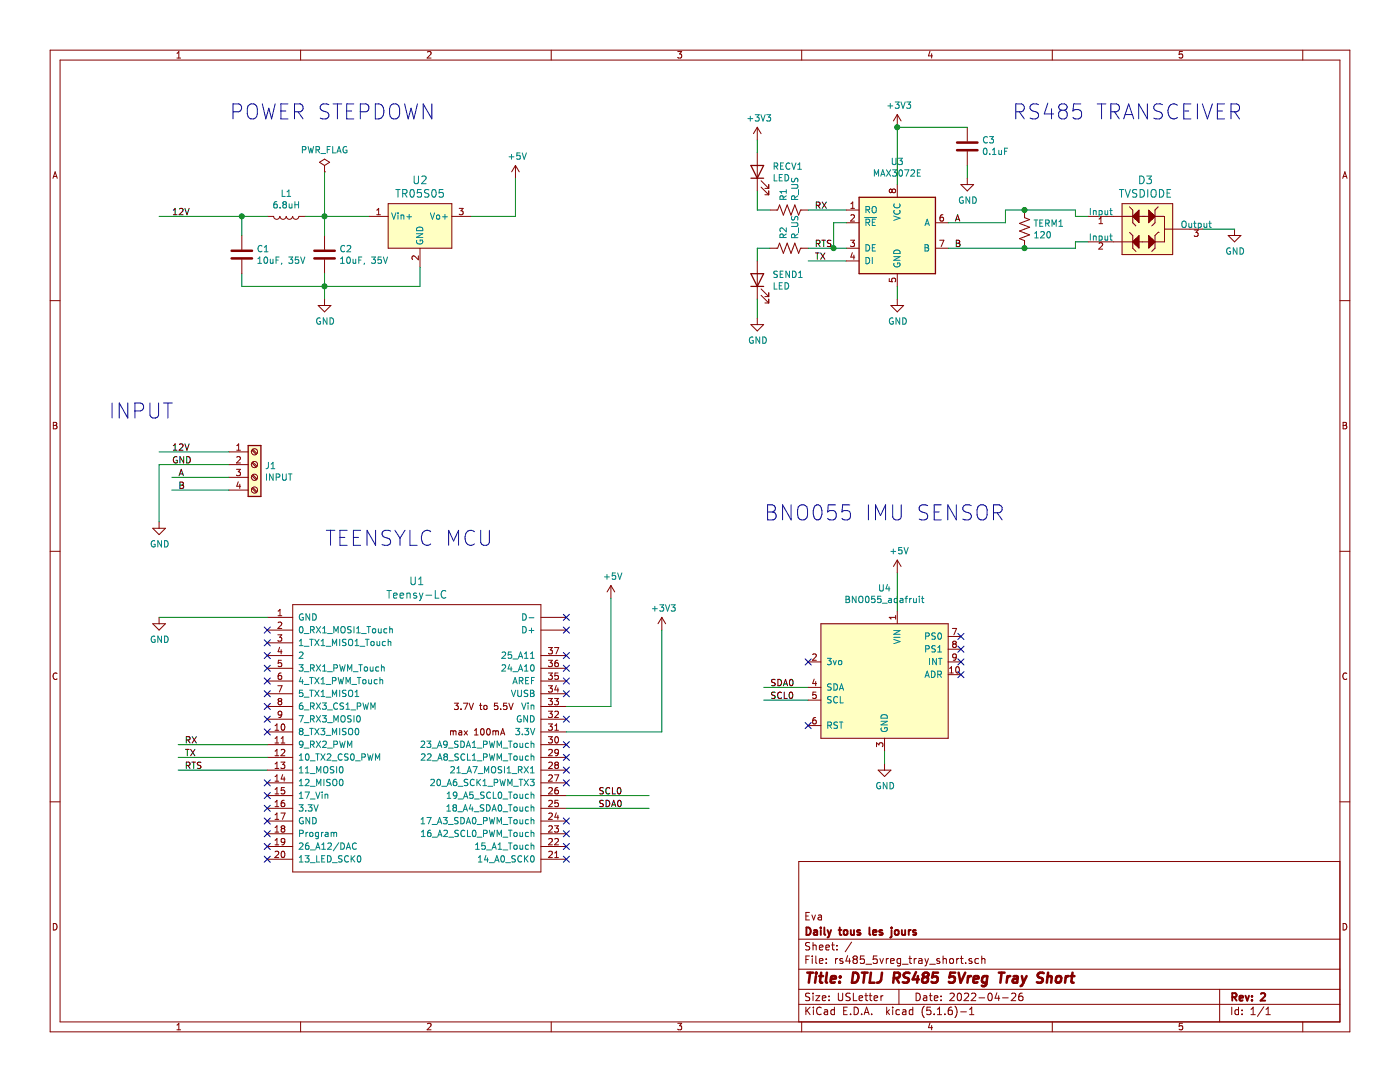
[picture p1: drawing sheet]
EESchema Schematic File Version 4
EELAYER 30 0
EELAYER END
$Descr USLetter 11000 8500
encoding utf-8
Sheet 1 1
Title "DTLJ RS485 5Vreg Tray Short"
Date "2022-04-26"
Rev "2"
Comp "Daily tous les jours"
Comment1 "Eva"
Comment2 ""
Comment3 ""
Comment4 ""
$EndDescr
$Comp
L dk_DC-DC-Converters:V7805-500 U2
U 1 1
P 3300 1800
F 0 "U2" H 3300 2187 60  0000 C CNN
F 1 "TR05S05" H 3300 2081 60  0000 C CNN
F 2 "digikey-footprints:3-SIP_Module_V7805-500" H 3500 2000 60  0001 L CNN
F 3 "https://www.cui.com/product/resource/digikeypdf/v78-500.pdf" H 3500 2100 60  0001 L CNN
F 4 "102-1709-ND" H 3500 2200 60  0001 L CNN "Digi-Key_PN"
F 5 "V7805-500" H 3500 2300 60  0001 L CNN "MPN"
F 6 "Power Supplies - Board Mount" H 3500 2400 60  0001 L CNN "Category"
F 7 "DC DC Converters" H 3500 2500 60  0001 L CNN "Family"
F 8 "https://www.cui.com/product/resource/digikeypdf/v78-500.pdf" H 3500 2600 60  0001 L CNN "DK_Datasheet_Link"
F 9 "/product-detail/en/cui-inc/V7805-500/102-1709-ND/1828602" H 3500 2700 60  0001 L CNN "DK_Detail_Page"
F 10 "DC DC CONVERTER 5V 2.5W" H 3500 2800 60  0001 L CNN "Description"
F 11 "CUI Inc." H 3500 2900 60  0001 L CNN "Manufacturer"
F 12 "Active" H 3500 3000 60  0001 L CNN "Status"
	1    3300 1800
	1    0    0    -1  
$EndComp
$Comp
L Device:C C1
U 1 1
P 1900 2000
F 0 "C1" H 2015 2046 50  0000 L CNN
F 1 "10uF, 35V" H 2015 1955 50  0000 L CNN
F 2 "Capacitor_SMD:C_1206_3216Metric" H 1938 1850 50  0001 C CNN
F 3 "~" H 1900 2000 50  0001 C CNN
	1    1900 2000
	1    0    0    -1  
$EndComp
$Comp
L Device:C C2
U 1 1
P 2550 2000
F 0 "C2" H 2665 2046 50  0000 L CNN
F 1 "10uF, 35V" H 2665 1955 50  0000 L CNN
F 2 "Capacitor_SMD:C_1206_3216Metric" H 2588 1850 50  0001 C CNN
F 3 "~" H 2550 2000 50  0001 C CNN
	1    2550 2000
	1    0    0    -1  
$EndComp
$Comp
L Device:L L1
U 1 1
P 2250 1700
F 0 "L1" V 2069 1700 50  0000 C CNN
F 1 "6.8uH" V 2160 1700 50  0000 C CNN
F 2 "Inductor_SMD:L_1206_3216Metric" H 2250 1700 50  0001 C CNN
F 3 "~" H 2250 1700 50  0001 C CNN
	1    2250 1700
	0    1    1    0   
$EndComp
$Comp
L Interface_UART:MAX3072E U3
U 1 1
P 7050 1850
F 0 "U3" H 7050 2431 50  0000 C CNN
F 1 "MAX3072E" H 7050 2340 50  0000 C CNN
F 2 "Package_SO:SOIC-8_3.9x4.9mm_P1.27mm" H 8100 1500 50  0001 C CIN
F 3 "https://datasheets.maximintegrated.com/en/ds/MAX3070E-MAX3079E.pdf" H 7050 1850 50  0001 C CNN
	1    7050 1850
	1    0    0    -1  
$EndComp
$Comp
L Device:C C3
U 1 1
P 7600 1150
F 0 "C3" H 7485 1104 50  0000 R CNN
F 1 "0.1uF" H 7485 1195 50  0000 R CNN
F 2 "Capacitor_SMD:C_1206_3216Metric" H 7638 1000 50  0001 C CNN
F 3 "~" H 7600 1150 50  0001 C CNN
	1    7600 1150
	-1   0    0    1   
$EndComp
$Comp
L Device:LED RECV1
U 1 1
P 5950 1350
F 0 "RECV1" V 5989 1232 50  0000 R CNN
F 1 "LED" V 5898 1232 50  0000 R CNN
F 2 "LED_SMD:LED_1206_3216Metric" H 5950 1350 50  0001 C CNN
F 3 "~" H 5950 1350 50  0001 C CNN
	1    5950 1350
	0    -1   -1   0   
$EndComp
$Comp
L Device:LED SEND1
U 1 1
P 5950 2200
F 0 "SEND1" V 5989 2082 50  0000 R CNN
F 1 "LED" V 5898 2082 50  0000 R CNN
F 2 "LED_SMD:LED_1206_3216Metric" H 5950 2200 50  0001 C CNN
F 3 "~" H 5950 2200 50  0001 C CNN
	1    5950 2200
	0    -1   -1   0   
$EndComp
$Comp
L Device:R_US R1
U 1 1
P 6200 1650
F 0 "R1" H 6268 1696 50  0000 L CNN
F 1 "R_US" H 6268 1605 50  0000 L CNN
F 2 "Resistor_SMD:R_1206_3216Metric" V 6240 1640 50  0001 C CNN
F 3 "~" H 6200 1650 50  0001 C CNN
	1    6200 1650
	0    -1   -1   0   
$EndComp
$Comp
L Device:R_US R2
U 1 1
P 6200 1950
F 0 "R2" H 6268 1996 50  0000 L CNN
F 1 "R_US" H 6268 1905 50  0000 L CNN
F 2 "Resistor_SMD:R_1206_3216Metric" V 6240 1940 50  0001 C CNN
F 3 "~" H 6200 1950 50  0001 C CNN
	1    6200 1950
	0    -1   -1   0   
$EndComp
$Comp
L teensy:Teensy-LC U1
U 1 1
P 3250 5800
F 0 "U1" H 3275 7037 60  0000 C CNN
F 1 "Teensy-LC" H 3275 6931 60  0000 C CNN
F 2 "teensy_footprints:Teensy_LC_sidesonly" H 3250 5250 60  0001 C CNN
F 3 "" H 3250 5250 60  0000 C CNN
	1    3250 5800
	1    0    0    -1  
$EndComp
$Comp
L dk_TVS-Diodes:CDSOT23-SM712 D3
U 1 1
P 9050 1800
F 0 "D3" H 9000 2187 60  0000 C CNN
F 1 "TVSDIODE" H 9000 2081 60  0000 C CNN
F 2 "digikey-footprints:SOT-23-3" H 9250 2000 60  0001 L CNN
F 3 "https://www.bourns.com/docs/Product-Datasheets/CDSOT23-SM712.pdf" H 9250 2100 60  0001 L CNN
F 4 "CDSOT23-SM712CT-ND" H 9250 2200 60  0001 L CNN "Digi-Key_PN"
F 5 "CDSOT23-SM712" H 9250 2300 60  0001 L CNN "MPN"
F 6 "Circuit Protection" H 9250 2400 60  0001 L CNN "Category"
F 7 "TVS - Diodes" H 9250 2500 60  0001 L CNN "Family"
F 8 "https://www.bourns.com/docs/Product-Datasheets/CDSOT23-SM712.pdf" H 9250 2600 60  0001 L CNN "DK_Datasheet_Link"
F 9 "/product-detail/en/bourns-inc/CDSOT23-SM712/CDSOT23-SM712CT-ND/1630607" H 9250 2700 60  0001 L CNN "DK_Detail_Page"
F 10 "TVS DIODE 7V/12V 14V/26V SOT23-3" H 9250 2800 60  0001 L CNN "Description"
F 11 "Bourns Inc." H 9250 2900 60  0001 L CNN "Manufacturer"
F 12 "Active" H 9250 3000 60  0001 L CNN "Status"
	1    9050 1800
	1    0    0    -1  
$EndComp
$Comp
L Device:R_US TERM1
U 1 1
P 8050 1800
F 0 "TERM1" H 8118 1846 50  0000 L CNN
F 1 "120" H 8118 1755 50  0000 L CNN
F 2 "Resistor_SMD:R_1206_3216Metric" V 8090 1790 50  0001 C CNN
F 3 "~" H 8050 1800 50  0001 C CNN
	1    8050 1800
	1    0    0    -1  
$EndComp
$Comp
L Connector:Screw_Terminal_01x04 J1
U 1 1
P 2000 3650
F 0 "J1" H 2080 3642 50  0000 L CNN
F 1 "INPUT" H 2080 3551 50  0000 L CNN
F 2 "TerminalBlock:TerminalBlock_bornier-4_P5.08mm" H 2000 3650 50  0001 C CNN
F 3 "~" H 2000 3650 50  0001 C CNN
	1    2000 3650
	1    0    0    -1  
$EndComp
Wire Wire Line
	1800 3550 1250 3550
Wire Wire Line
	1800 3650 1250 3650
Text Label 1350 3550 0    50   ~ 0
12V
Text Label 1350 3650 0    50   ~ 0
GND
$Comp
L power:GND #PWR01
U 1 1
P 1250 4100
F 0 "#PWR01" H 1250 3850 50  0001 C CNN
F 1 "GND" H 1255 3927 50  0000 C CNN
F 2 "" H 1250 4100 50  0001 C CNN
F 3 "" H 1250 4100 50  0001 C CNN
	1    1250 4100
	1    0    0    -1  
$EndComp
Wire Wire Line
	1250 3650 1250 4100
Wire Wire Line
	1800 3750 1350 3750
Wire Wire Line
	1800 3850 1350 3850
Text Label 1400 3850 0    50   ~ 0
B
Text Label 1400 3750 0    50   ~ 0
A
Wire Wire Line
	1900 1850 1900 1700
Wire Wire Line
	1900 1700 2100 1700
Wire Wire Line
	2400 1700 2550 1700
Wire Wire Line
	2550 1850 2550 1700
Wire Wire Line
	1900 2150 1900 2250
Wire Wire Line
	1900 2250 2550 2250
Wire Wire Line
	2550 2250 2550 2150
Wire Wire Line
	2550 2250 3300 2250
Wire Wire Line
	3300 2250 3300 2100
Connection ~ 2550 2250
Wire Wire Line
	1900 1700 1250 1700
Connection ~ 1900 1700
$Comp
L power:GND #PWR03
U 1 1
P 2550 2350
F 0 "#PWR03" H 2550 2100 50  0001 C CNN
F 1 "GND" H 2555 2177 50  0000 C CNN
F 2 "" H 2550 2350 50  0001 C CNN
F 3 "" H 2550 2350 50  0001 C CNN
	1    2550 2350
	1    0    0    -1  
$EndComp
Wire Wire Line
	2550 2350 2550 2250
Text Label 1350 1700 0    50   ~ 0
12V
$Comp
L power:GND #PWR014
U 1 1
P 9700 1800
F 0 "#PWR014" H 9700 1550 50  0001 C CNN
F 1 "GND" H 9705 1627 50  0000 C CNN
F 2 "" H 9700 1800 50  0001 C CNN
F 3 "" H 9700 1800 50  0001 C CNN
	1    9700 1800
	1    0    0    -1  
$EndComp
$Comp
L power:GND #PWR08
U 1 1
P 5950 2500
F 0 "#PWR08" H 5950 2250 50  0001 C CNN
F 1 "GND" H 5955 2327 50  0000 C CNN
F 2 "" H 5950 2500 50  0001 C CNN
F 3 "" H 5950 2500 50  0001 C CNN
	1    5950 2500
	1    0    0    -1  
$EndComp
$Comp
L power:+3V3 #PWR011
U 1 1
P 7050 1000
F 0 "#PWR011" H 7050 850 50  0001 C CNN
F 1 "+3V3" H 7065 1173 50  0000 C CNN
F 2 "" H 7050 1000 50  0001 C CNN
F 3 "" H 7050 1000 50  0001 C CNN
	1    7050 1000
	1    0    0    -1  
$EndComp
Wire Wire Line
	4050 1400 4050 1700
$Comp
L power:+3V3 #PWR07
U 1 1
P 5950 1100
F 0 "#PWR07" H 5950 950 50  0001 C CNN
F 1 "+3V3" H 5965 1273 50  0000 C CNN
F 2 "" H 5950 1100 50  0001 C CNN
F 3 "" H 5950 1100 50  0001 C CNN
	1    5950 1100
	1    0    0    -1  
$EndComp
Wire Wire Line
	5950 1200 5950 1100
Wire Wire Line
	5950 1500 5950 1650
Wire Wire Line
	6650 1750 6550 1750
Wire Wire Line
	6550 1750 6550 1950
Wire Wire Line
	6550 1950 6650 1950
Wire Wire Line
	6550 1950 6350 1950
Connection ~ 6550 1950
Wire Wire Line
	6050 1950 5950 1950
Wire Wire Line
	5950 1950 5950 2050
Wire Wire Line
	5950 2500 5950 2350
Wire Wire Line
	6650 2050 6350 2050
Text Label 6400 2050 0    50   ~ 0
TX
Text Label 6400 1950 0    50   ~ 0
RTS
Wire Wire Line
	6050 1650 5950 1650
Wire Wire Line
	6350 1650 6650 1650
Text Label 6400 1650 0    50   ~ 0
RX
$Comp
L power:GND #PWR012
U 1 1
P 7050 2350
F 0 "#PWR012" H 7050 2100 50  0001 C CNN
F 1 "GND" H 7055 2177 50  0000 C CNN
F 2 "" H 7050 2350 50  0001 C CNN
F 3 "" H 7050 2350 50  0001 C CNN
	1    7050 2350
	1    0    0    -1  
$EndComp
$Comp
L power:GND #PWR013
U 1 1
P 7600 1400
F 0 "#PWR013" H 7600 1150 50  0001 C CNN
F 1 "GND" H 7605 1227 50  0000 C CNN
F 2 "" H 7600 1400 50  0001 C CNN
F 3 "" H 7600 1400 50  0001 C CNN
	1    7600 1400
	1    0    0    -1  
$EndComp
Wire Wire Line
	7050 1450 7050 1000
Wire Wire Line
	7600 1400 7600 1300
Wire Wire Line
	7600 1000 7050 1000
Connection ~ 7050 1000
Wire Wire Line
	7450 1750 7900 1750
Wire Wire Line
	7900 1750 7900 1650
Wire Wire Line
	7900 1650 8050 1650
Wire Wire Line
	7450 1950 8050 1950
Wire Wire Line
	8050 1650 8450 1650
Wire Wire Line
	8450 1650 8450 1700
Wire Wire Line
	8450 1700 8550 1700
Connection ~ 8050 1650
Wire Wire Line
	8050 1950 8450 1950
Wire Wire Line
	8450 1950 8450 1900
Wire Wire Line
	8450 1900 8550 1900
Connection ~ 8050 1950
Text Label 7500 1750 0    50   ~ 0
A
Text Label 7500 1950 0    50   ~ 0
B
Wire Wire Line
	9450 1800 9700 1800
$Comp
L power:GND #PWR02
U 1 1
P 1250 4850
F 0 "#PWR02" H 1250 4600 50  0001 C CNN
F 1 "GND" H 1255 4677 50  0000 C CNN
F 2 "" H 1250 4850 50  0001 C CNN
F 3 "" H 1250 4850 50  0001 C CNN
	1    1250 4850
	1    0    0    -1  
$EndComp
$Comp
L power:+5V #PWR05
U 1 1
P 4800 4700
F 0 "#PWR05" H 4800 4550 50  0001 C CNN
F 1 "+5V" H 4815 4873 50  0000 C CNN
F 2 "" H 4800 4700 50  0001 C CNN
F 3 "" H 4800 4700 50  0001 C CNN
	1    4800 4700
	1    0    0    -1  
$EndComp
$Comp
L power:+5V #PWR09
U 1 1
P 7050 4500
F 0 "#PWR09" H 7050 4350 50  0001 C CNN
F 1 "+5V" H 7065 4673 50  0000 C CNN
F 2 "" H 7050 4500 50  0001 C CNN
F 3 "" H 7050 4500 50  0001 C CNN
	1    7050 4500
	1    0    0    -1  
$EndComp
$Comp
L power:+3V3 #PWR06
U 1 1
P 5200 4950
F 0 "#PWR06" H 5200 4800 50  0001 C CNN
F 1 "+3V3" H 5215 5123 50  0000 C CNN
F 2 "" H 5200 4950 50  0001 C CNN
F 3 "" H 5200 4950 50  0001 C CNN
	1    5200 4950
	1    0    0    -1  
$EndComp
$Comp
L power:GND #PWR010
U 1 1
P 6950 6000
F 0 "#PWR010" H 6950 5750 50  0001 C CNN
F 1 "GND" H 6955 5827 50  0000 C CNN
F 2 "" H 6950 6000 50  0001 C CNN
F 3 "" H 6950 6000 50  0001 C CNN
	1    6950 6000
	1    0    0    -1  
$EndComp
Wire Wire Line
	2100 4850 1250 4850
Wire Wire Line
	4450 5750 5200 5750
Wire Wire Line
	5200 5750 5200 4950
Wire Wire Line
	4450 5550 4800 5550
Wire Wire Line
	4800 5550 4800 4700
Wire Wire Line
	2100 5850 1400 5850
Wire Wire Line
	2100 5950 1400 5950
Wire Wire Line
	2100 6050 1400 6050
Text Label 1450 5850 0    50   ~ 0
RX
Text Label 1450 5950 0    50   ~ 0
TX
Text Label 1450 6050 0    50   ~ 0
RTS
Wire Wire Line
	4450 6350 5100 6350
Wire Wire Line
	4450 6250 5100 6250
Text Label 4700 6350 0    50   ~ 0
SDA0
Text Label 4700 6250 0    50   ~ 0
SCL0
$Comp
L dtlj_kicad:BNO055_adafruit U4
U 1 1
P 6950 5600
F 0 "U4" H 6950 6581 50  0000 C CNN
F 1 "BNO055_adafruit" H 6950 6490 50  0000 C CNN
F 2 "rs485_5vreg_tray:BNO055_adafruit_bothversions" H 6950 5600 50  0001 C CNN
F 3 "" H 6950 5600 50  0001 C CNN
	1    6950 5600
	1    0    0    -1  
$EndComp
Wire Wire Line
	7050 4800 7050 4500
Wire Wire Line
	6350 5500 6000 5500
Text Label 6050 5400 0    50   ~ 0
SDA0
Text Label 6050 5500 0    50   ~ 0
SCL0
NoConn ~ 6350 5200
NoConn ~ 6350 5700
Wire Wire Line
	6950 5900 6950 6000
NoConn ~ 7550 5000
NoConn ~ 7550 5100
NoConn ~ 7550 5200
NoConn ~ 7550 5300
NoConn ~ 2100 4950
NoConn ~ 2100 5050
NoConn ~ 2100 5150
NoConn ~ 2100 5250
NoConn ~ 2100 5350
NoConn ~ 2100 5450
NoConn ~ 2100 5550
NoConn ~ 2100 5650
NoConn ~ 2100 5750
NoConn ~ 2100 6150
NoConn ~ 2100 6350
NoConn ~ 2100 6450
NoConn ~ 2100 6550
NoConn ~ 2100 6650
NoConn ~ 2100 6750
NoConn ~ 4450 6750
NoConn ~ 4450 6650
NoConn ~ 4450 6550
NoConn ~ 4450 6450
NoConn ~ 4450 6150
NoConn ~ 4450 6050
NoConn ~ 4450 5950
NoConn ~ 4450 5850
NoConn ~ 4450 5450
NoConn ~ 4450 5350
NoConn ~ 4450 5250
NoConn ~ 4450 5150
NoConn ~ 4450 4950
NoConn ~ 4450 4850
NoConn ~ 4450 5650
Wire Wire Line
	6350 5400 6000 5400
Wire Wire Line
	7050 2250 7050 2350
$Comp
L power:+5V #PWR04
U 1 1
P 4050 1400
F 0 "#PWR04" H 4050 1250 50  0001 C CNN
F 1 "+5V" H 4065 1573 50  0000 C CNN
F 2 "" H 4050 1400 50  0001 C CNN
F 3 "" H 4050 1400 50  0001 C CNN
	1    4050 1400
	1    0    0    -1  
$EndComp
Wire Wire Line
	3700 1700 4050 1700
Wire Wire Line
	2900 1700 2550 1700
Connection ~ 2550 1700
$Comp
L power:PWR_FLAG #FLG0101
U 1 1
P 2550 1350
F 0 "#FLG0101" H 2550 1425 50  0001 C CNN
F 1 "PWR_FLAG" H 2550 1523 50  0000 C CNN
F 2 "" H 2550 1350 50  0001 C CNN
F 3 "~" H 2550 1350 50  0001 C CNN
	1    2550 1350
	1    0    0    -1  
$EndComp
Wire Wire Line
	2550 1700 2550 1350
Text Notes 1800 950  0    118  ~ 0
POWER STEPDOWN
Text Notes 7950 950  0    118  ~ 0
RS485 TRANSCEIVER
Text Notes 6000 4100 0    118  ~ 0
BNO055 IMU SENSOR
Text Notes 2550 4300 0    118  ~ 0
TEENSYLC MCU
Text Notes 850  3300 0    118  ~ 0
INPUT
NoConn ~ 2100 6250
$EndSCHEMATC
